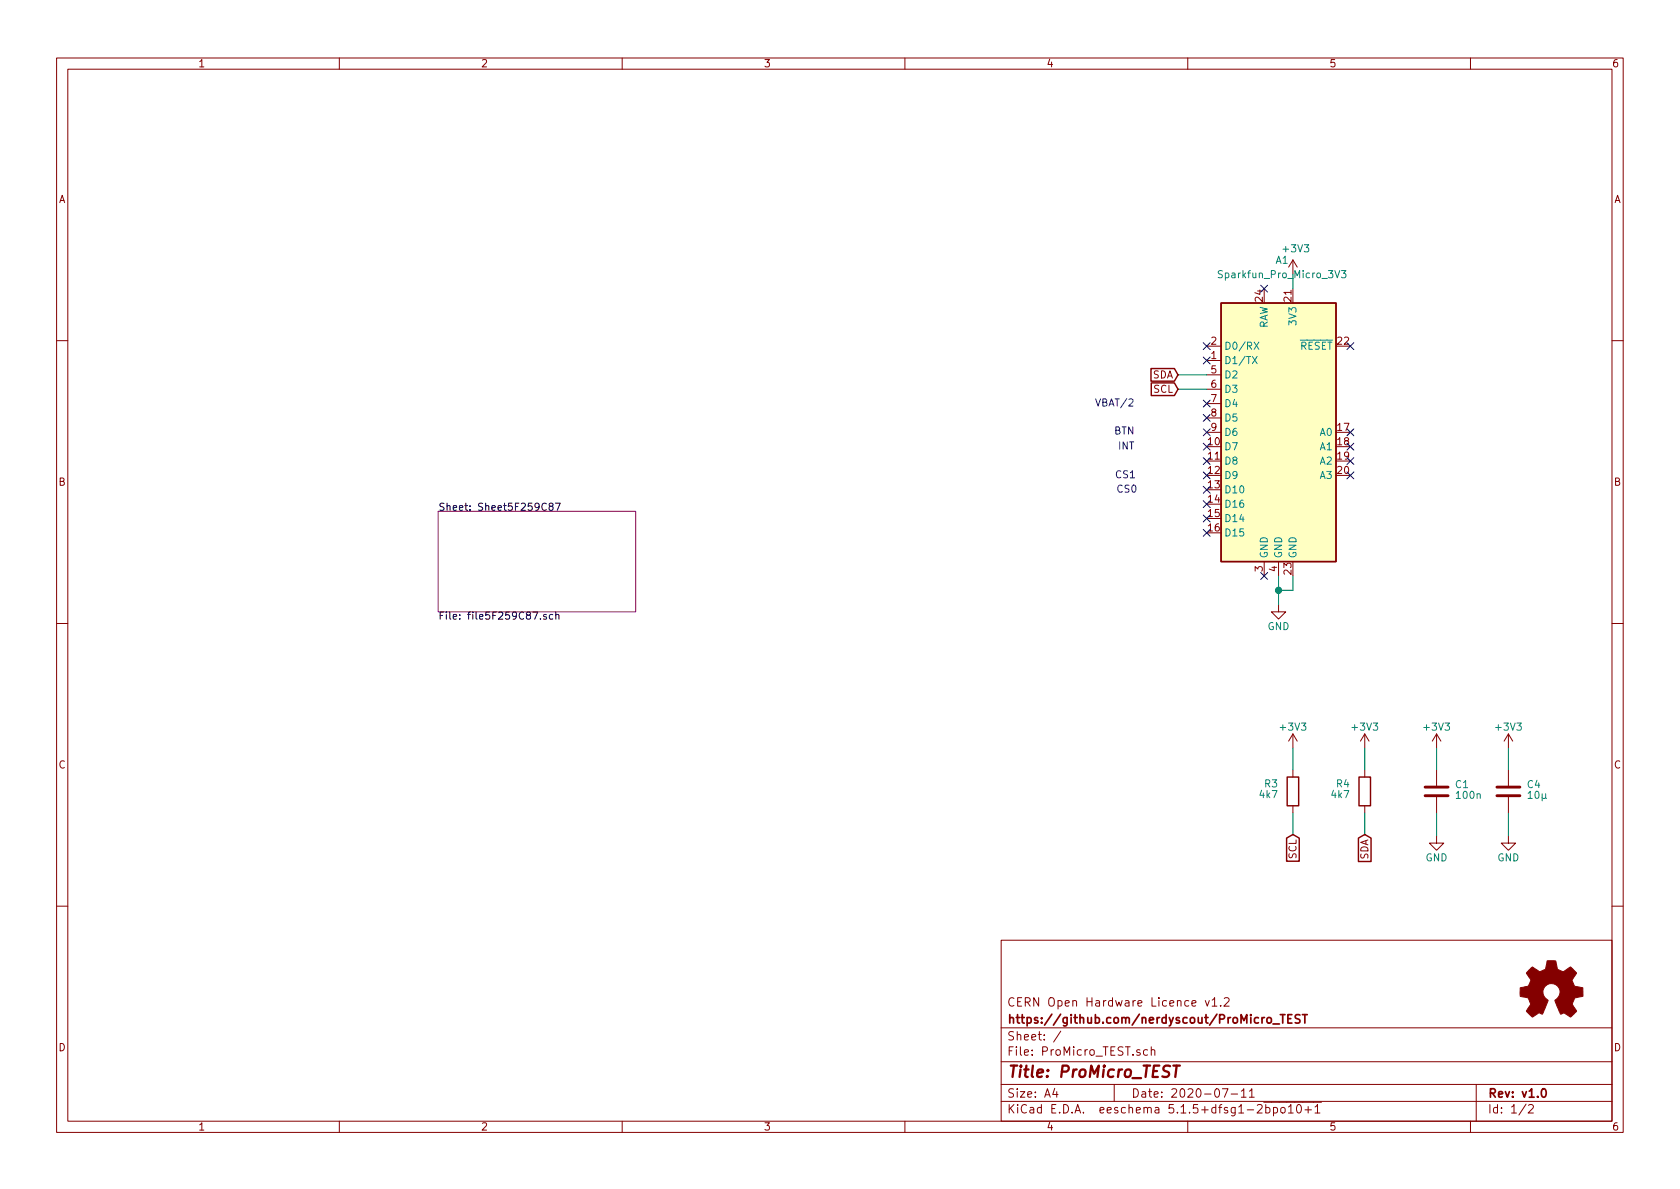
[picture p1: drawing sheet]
EESchema Schematic File Version 4
EELAYER 30 0
EELAYER END
$Descr A4 11693 8268
encoding utf-8
Sheet 1 2
Title "ProMicro_TEST"
Date "2020-07-11"
Rev "v1.0"
Comp "https://github.com/nerdyscout/ProMicro_TEST"
Comment1 "CERN Open Hardware Licence v1.2"
Comment2 ""
Comment3 ""
Comment4 ""
$EndDescr
Connection ~ 8900 4100
Wire Wire Line
	8900 4000 8900 4100
Wire Wire Line
	8900 4100 8900 4200
Wire Wire Line
	9000 1900 9000 2000
Wire Wire Line
	9000 4000 9000 4100
Wire Wire Line
	9000 4100 8900 4100
Wire Wire Line
	9000 5200 9000 5350
Wire Wire Line
	9000 5650 9000 5800
Wire Wire Line
	9500 5200 9500 5350
Wire Wire Line
	9500 5650 9500 5800
Wire Wire Line
	10000 5200 10000 5350
Wire Wire Line
	10500 5200 10500 5350
Wire Wire Line
	10000 5650 10000 5810
Wire Wire Line
	10500 5650 10500 5810
Text Notes 7900 2830 2    50   ~ 0
VBAT/2
Text Notes 7900 3130 2    50   ~ 0
INT
Text GLabel 9000 5800 3    50   Input ~ 0
SCL
Text GLabel 9500 5800 3    50   Input ~ 0
SDA
$Comp
L power:+3V3 #PWR0102
U 1 1
P 9000 1900
F 0 "#PWR0102" H 9000 1750 50  0001 C CNN
F 1 "+3V3" H 9020 2080 50  0000 C CNN
F 2 "" H 9000 1900 50  0001 C CNN
F 3 "" H 9000 1900 50  0001 C CNN
	1    9000 1900
	1    0    0    -1  
$EndComp
$Comp
L power:+3V3 #PWR0112
U 1 1
P 9000 5200
F 0 "#PWR0112" H 9000 5050 50  0001 C CNN
F 1 "+3V3" H 9000 5350 50  0000 C CNN
F 2 "" H 9000 5200 50  0001 C CNN
F 3 "" H 9000 5200 50  0001 C CNN
	1    9000 5200
	1    0    0    -1  
$EndComp
$Comp
L power:+3V3 #PWR0111
U 1 1
P 9500 5200
F 0 "#PWR0111" H 9500 5050 50  0001 C CNN
F 1 "+3V3" H 9500 5350 50  0000 C CNN
F 2 "" H 9500 5200 50  0001 C CNN
F 3 "" H 9500 5200 50  0001 C CNN
	1    9500 5200
	1    0    0    -1  
$EndComp
$Comp
L power:+3V3 #PWR0103
U 1 1
P 10000 5200
F 0 "#PWR0103" H 10000 5050 50  0001 C CNN
F 1 "+3V3" H 10000 5350 50  0000 C CNN
F 2 "" H 10000 5200 50  0001 C CNN
F 3 "" H 10000 5200 50  0001 C CNN
	1    10000 5200
	1    0    0    -1  
$EndComp
$Comp
L power:+3V3 #PWR0110
U 1 1
P 10500 5200
F 0 "#PWR0110" H 10500 5050 50  0001 C CNN
F 1 "+3V3" H 10500 5350 50  0000 C CNN
F 2 "" H 10500 5200 50  0001 C CNN
F 3 "" H 10500 5200 50  0001 C CNN
	1    10500 5200
	1    0    0    -1  
$EndComp
$Comp
L power:GND #PWR0101
U 1 1
P 8900 4200
F 0 "#PWR0101" H 8900 3950 50  0001 C CNN
F 1 "GND" H 8900 4050 50  0000 C CNN
F 2 "" H 8900 4200 50  0001 C CNN
F 3 "" H 8900 4200 50  0001 C CNN
	1    8900 4200
	1    0    0    -1  
$EndComp
$Comp
L power:GND #PWR0104
U 1 1
P 10000 5810
F 0 "#PWR0104" H 10000 5560 50  0001 C CNN
F 1 "GND" H 10000 5660 50  0000 C CNN
F 2 "" H 10000 5810 50  0001 C CNN
F 3 "" H 10000 5810 50  0001 C CNN
	1    10000 5810
	1    0    0    -1  
$EndComp
$Comp
L power:GND #PWR0109
U 1 1
P 10500 5810
F 0 "#PWR0109" H 10500 5560 50  0001 C CNN
F 1 "GND" H 10500 5660 50  0000 C CNN
F 2 "" H 10500 5810 50  0001 C CNN
F 3 "" H 10500 5810 50  0001 C CNN
	1    10500 5810
	1    0    0    -1  
$EndComp
$Comp
L Device:R R3
U 1 1
P 9000 5500
F 0 "R3" H 9100 5450 50  0000 L CNN
F 1 "4k7" H 9100 5525 50  0000 L CNN
F 2 "Resistor_SMD:R_0402_1005Metric" V 8930 5500 50  0001 C CNN
F 3 "~" H 9000 5500 50  0001 C CNN
F 4 "RC0402FR-074K7L" H 9000 5500 50  0001 C CNN "manf#"
	1    9000 5500
	-1   0    0    1   
$EndComp
$Comp
L Device:R R4
U 1 1
P 9500 5500
F 0 "R4" H 9600 5450 50  0000 L CNN
F 1 "4k7" H 9600 5525 50  0000 L CNN
F 2 "Resistor_SMD:R_0402_1005Metric" V 9430 5500 50  0001 C CNN
F 3 "~" H 9500 5500 50  0001 C CNN
F 4 "RC0402FR-074K7L" H 9500 5500 50  0001 C CNN "manf#"
F 5 "C105871" H 9500 5500 50  0001 C CNN "lcsc#"
	1    9500 5500
	-1   0    0    1   
$EndComp
$Comp
L Device:C C1
U 1 1
P 10000 5500
F 0 "C1" H 10125 5550 50  0000 L CNN
F 1 "100n" H 10125 5475 50  0000 L CNN
F 2 "Capacitor_SMD:C_0402_1005Metric" H 10038 5350 50  0001 C CNN
F 3 "~" H 10000 5500 50  0001 C CNN
	1    10000 5500
	1    0    0    -1  
$EndComp
$Comp
L Device:C C4
U 1 1
P 10500 5500
F 0 "C4" H 10625 5550 50  0000 L CNN
F 1 "10µ" H 10625 5475 50  0000 L CNN
F 2 "Capacitor_SMD:C_0603_1608Metric" H 10538 5350 50  0001 C CNN
F 3 "~" H 10500 5500 50  0001 C CNN
	1    10500 5500
	1    0    0    -1  
$EndComp
$Comp
L Graphic:Logo_Open_Hardware_Small LOGO1
U 1 1
P 10800 6900
F 0 "LOGO1" H 10800 7175 50  0001 C CNN
F 1 "Logo_Open_Hardware_Small" H 10800 6675 50  0001 C CNN
F 2 "Symbol:OSHW-Symbol_6.7x6mm_SilkScreen" H 10800 6900 50  0001 C CNN
F 3 "" H 10800 6900 50  0001 C CNN
	1    10800 6900
	1    0    0    -1  
$EndComp
NoConn ~ 8800 4000
Text Notes 7920 3430 2    50   ~ 0
CS0
Text Notes 7910 3330 2    50   ~ 0
CS1
Text Notes 7900 3025 2    50   ~ 0
BTN
NoConn ~ 8800 2000
$Sheet
S 3050 3550 1375 700 
U 5F259C88
F0 "Sheet5F259C87" 50
F1 "file5F259C87.sch" 50
$EndSheet
$Comp
L ProMicro_TEST-rescue:Sparkfun_Pro_Micro_3V3-MCU_Module A1
U 1 1
P 8900 3000
F 0 "A1" H 8925 4200 50  0000 C CNN
F 1 "Sparkfun_Pro_Micro_3V3" H 8925 4100 50  0000 C CNN
F 2 "Module:Sparkfun_Pro_Micro" H 8900 3000 50  0001 C CIN
F 3 "https://www.sparkfun.com/products/12587" H 8900 2000 50  0001 C CNN
	1    8900 3000
	1    0    0    -1  
$EndComp
NoConn ~ 8400 3700
NoConn ~ 8400 3600
NoConn ~ 8400 3500
NoConn ~ 8400 3400
NoConn ~ 8400 3300
NoConn ~ 8400 3200
NoConn ~ 8400 3100
NoConn ~ 8400 3000
NoConn ~ 8400 2900
NoConn ~ 8400 2800
NoConn ~ 8400 2500
NoConn ~ 8400 2400
NoConn ~ 9400 3300
NoConn ~ 9400 3200
NoConn ~ 9400 3100
NoConn ~ 9400 3000
NoConn ~ 9400 2400
Text GLabel 8200 2700 0    50   Input ~ 0
SCL
Text GLabel 8200 2600 0    50   Input ~ 0
SDA
Wire Wire Line
	8200 2700 8400 2700
Wire Wire Line
	8400 2600 8200 2600
$EndSCHEMATC
